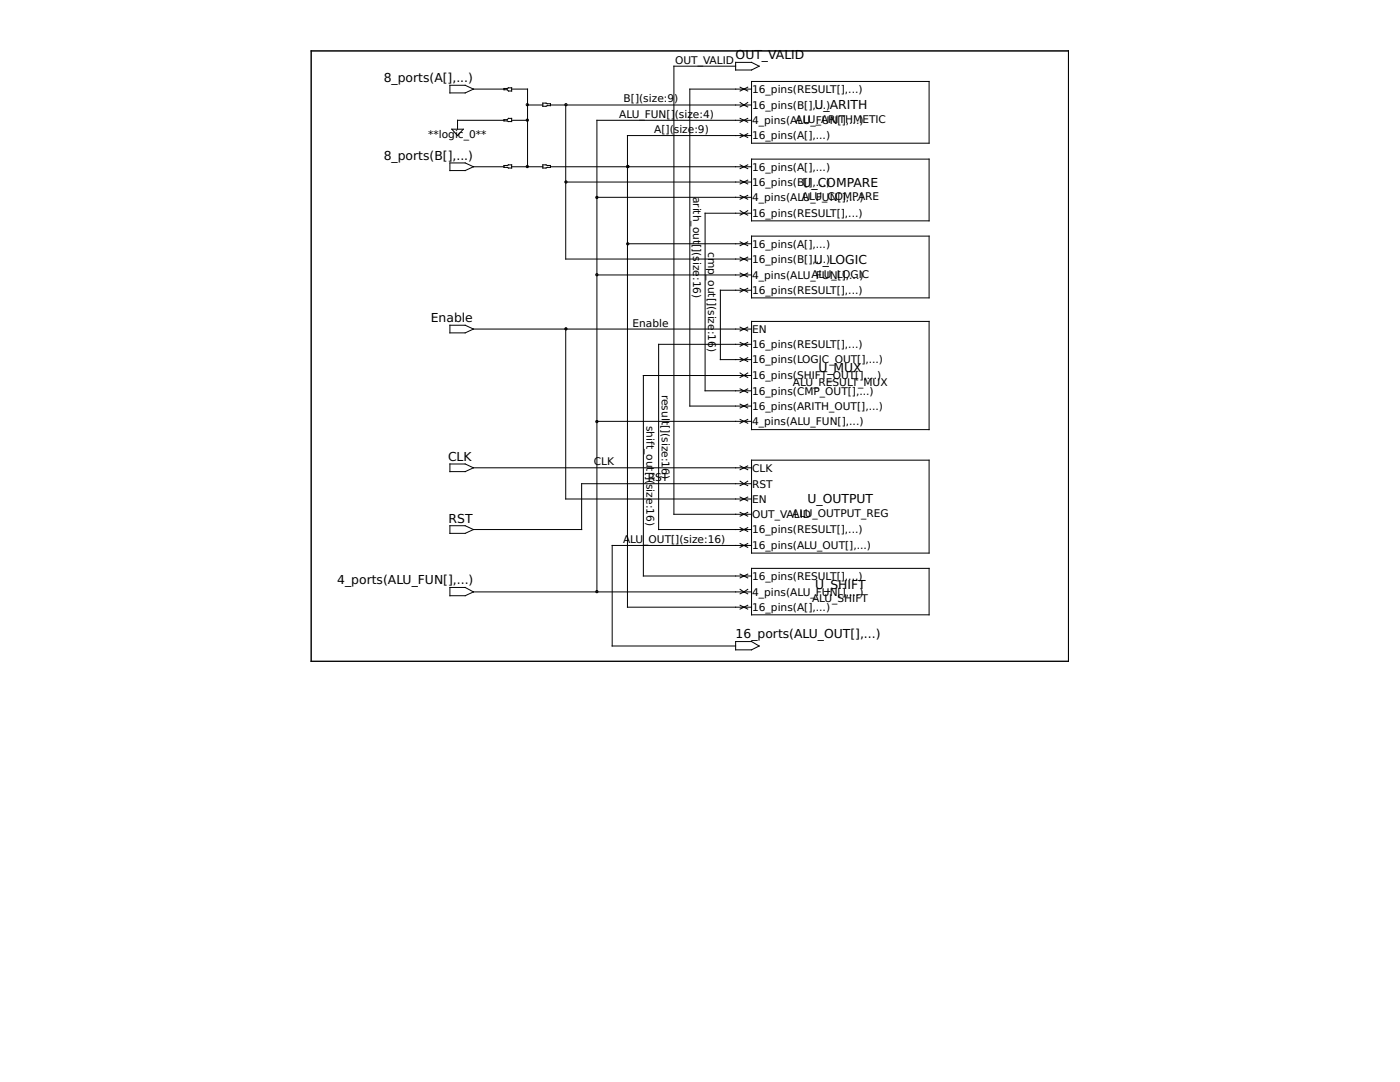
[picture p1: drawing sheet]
<svg xmlns="http://www.w3.org/2000/svg" width="279mm" height="216mm" viewBox="0 0 279 216" stroke-linecap="round" stroke-linejoin="round" font-family="sans-serif">
<g fill="none" stroke="#000" stroke-width=".2">
<path d="M62.1 10.2h151.1v121.8h-151.1zM89.8 17h3l1.7 .8-1.7 .7h-3zM94.5 17.8h6.1M100.6 17.7l1.5-.2v.7h-.6l-.3-.3h-.6zM102.1 17.8h3.2v15.5M146.8 13.2h-12.3v89.4h15.5M146.8 12.4h3.2l1.5 .8-1.5 .8h-3.2zM147.7 17.4l1.5 .8M149.2 17.4l-1.5 .8M150 16.3h35.4v12.3h-35.4zM150 17.8h-12.3v63.2h12.3M89.8 32.5h3l1.7 .8-1.7 .7h-3z"/>
<path d="M90.2 25.8h2.3l-1.2 1.3zM94.5 33.3h6.1M100.6 24h-9.3v1.8M100.6 23.9h.6l.3-.3h.6v.7l-1.5-.2zM100.6 33l1.5-.1v.6l-1.5-.1zM102.1 24h3.2M102.1 33.3h6.2M105.3 21h3M108.3 32.9l1.6 .1v.4l-1.6 .1zM108.3 20.6l1.6 .1v.4l-1.6 .1zM109.9 21h40.1M109.9 33.3h40.1"/>
<path d="M112.9 21v30.7h37.1M112.9 36.3h37.1M119.1 39.4h30.9M147.7 20.4l.8 .6M147.7 23.6l1.5 .8M147.7 26.7l1.5 .7M147.7 32.9l1.5 .8M147.7 35.9l1.5 .8M147.7 39l1.5 .8M148.5 21l.7 .3M148.5 21l-.8 .3M149.2 20.4l-.7 .6"/>
<path d="M149.2 23.6l-1.5 .8M149.2 26.7l-1.5 .7M149.2 32.9l-1.5 .8M149.2 35.9l-1.5 .8M149.2 39l-1.5 .8M150 31.7h35.4v12.4h-35.4zM150 27.1h-24.8v94.1h24.8M150 24h-30.9v94.1M119.1 54.9h30.9M125.2 48.6h24.8M147.7 48.3l1.5 .7M147.7 51.3l1.5 .8"/>
<path d="M147.7 54.5l1.5 .7M147.7 57.5l1.5 .8M147.7 42l.8 .5M148.5 42.5l.7 .4M148.5 42.5l-.8 .4M149.2 48.3l-1.5 .7M149.2 51.3l-1.5 .8M149.2 54.5l-1.5 .7M149.2 57.5l-1.5 .8M149.2 42l-.7 .5M150 47.1h35.4v12.3h-35.4zM150 42.5h-9.3v35.5h9.3"/>
<path d="M150 57.9h-6.2v13.9h6.2M89.8 64.9h3l1.7 .8-1.7 .7h-3zM94.5 65.7h55.5M112.9 65.7v33.9h37.1M147.7 65.3l1.5 .7M147.7 77.6l1.5 .8M147.7 68.3l1.5 .8M147.7 71.4l1.5 .7M147.7 74.4l.8 .5M148.5 74.9l.7 .4M148.5 74.9l-.8 .4M149.2 65.3l-1.5 .7"/>
<path d="M149.2 77.6l-1.5 .8M149.2 68.3l-1.5 .8M149.2 71.4l-1.5 .7M149.2 74.4l-.7 .5M150 64.1h35.4v21.6h-35.4zM150 74.9h-21.6v40h21.6M150 68.7h-18.6v37h18.6M89.8 92.6h3l1.7 .7-1.7 .8h-3zM94.5 93.3h55.5M119.1 84.1h30.9M147.7 93l1.5 .7M147.7 96l.8 .5"/>
<path d="M147.7 99.2l1.5 .7M147.7 80.6l1.5 .8M147.7 83.7l1.5 .8M148.5 96.5l.7 .4M148.5 96.5l-.8 .4M149.2 93l-1.5 .7M149.2 96l-.7 .5M149.2 99.2l-1.5 .7M149.2 80.6l-1.5 .8M149.2 83.7l-1.5 .8M150 91.8h35.4v18.6h-35.4zM150 96.5h-33.9v9.2h-21.6"/>
<path d="M89.8 104.9h3l1.7 .8-1.7 .7h-3zM89.8 117.2h3l1.7 .9-1.7 .8h-3zM94.5 118.1h55.5M147.7 102.2l1.5 .8M147.7 117.6l.8 .5M147.7 114.6l1.5 .7M147.7 105.3l1.5 .7M147.7 108.5l1.5 .7M148.5 118.1l.7 .4M148.5 118.1l-.8 .4M149.2 102.2l-1.5 .8M149.2 117.6l-.7 .5"/>
<path d="M149.2 114.6l-1.5 .7M149.2 105.3l-1.5 .7M149.2 108.5l-1.5 .7M150 113.4h35.4v9.3h-35.4zM150 108.8h-27.8v20.1h24.6M146.8 128h3.2l1.5 .9-1.5 .8h-3.2zM147.7 120.8l1.5 .7M149.2 120.8l-1.5 .7"/>
<circle cx="105.2" cy="24" r=".23"/>
<circle cx="105.2" cy="20.9" r=".23"/>
<circle cx="105.2" cy="33.2" r=".23"/>
<circle cx="112.9" cy="20.9" r=".23"/>
<circle cx="112.9" cy="36.3" r=".23"/>
<circle cx="119.1" cy="39.4" r=".23"/>
<circle cx="125.3" cy="33.2" r=".23"/>
<circle cx="119.1" cy="54.8" r=".23"/>
<circle cx="125.3" cy="48.7" r=".23"/>
<circle cx="119.1" cy="84.1" r=".23"/>
<circle cx="119.1" cy="118" r=".23"/>
</g>
<circle cx="112.9" cy="65.6" r=".23" fill="#000" stroke="#000" stroke-width=".2"/>
<g font-size="2.5">
<text x="146.8" y="11.8">OUT_VALID</text>
<text x="76.6" y="16.4">8_ports(A[],...)</text>
<text x="162.6" y="21.8">U_ARITH</text>
<text x="76.6" y="31.9">8_ports(B[],...)</text>
<text x="160.1" y="37.3">U_COMPARE</text>
<text x="162.4" y="52.7">U_LOGIC</text>
<text x="86" y="64.3">Enable</text>
<text x="163.3" y="74.3">U_MUX</text>
<text x="89.4" y="91.9">CLK</text>
<text x="161.2" y="100.5">U_OUTPUT</text>
<text x="89.5" y="104.3">RST</text>
<text x="67.3" y="116.6">4_ports(ALU_FUN[],...)</text>
<text x="162.7" y="117.5">U_SHIFT</text>
<text x="146.8" y="127.4">16_ports(ALU_OUT[],...)</text>
</g>
<g font-size="2.1">
<text x="134.7" y="12.7">OUT_VALID</text>
<text x="123.6" y="23.5">ALU_FUN[]</text>
<text x="124.5" y="20.4">B[](size:9</text>
<text x="134.5" y="20.4">)</text>
<text x="134.7" y="23.5">(siz</text>
<text x="138.3" y="23.5">e:4)</text>
<text x="150.1" y="21.7">16_pins(B[],...)</text>
<text x="150.1" y="18.5">16_pins(RESULT[],...)</text>
<text x="85.5" y="27.6">**logic_0**</text>
<text x="130.6" y="26.5">A[](size:9)</text>
<text x="150.1" y="24.8">4_pins(AALU_ARITHMETIC</text>
<text x="150.1" y="27.8">16_pins(A[],...)</text>
<text x="159.2" y="24.8">LU_FUN[],...)</text>
<text x="150.1" y="34">16_pins(A[],...)</text>
<text x="138.3" y="39.2" transform="rotate(90 138.3 39.2)">arith_out</text>
<text x="150.1" y="37.1">16_pins(B[],...)</text>
<text x="150.1" y="40.1">4_pins(ALALU_COMPARE</text>
<text x="160.2" y="40.1">U_FUN[],...)</text>
<text x="150.1" y="43.3">16_pins(RESULT[],...)</text>
<text x="138.3" y="48.7" transform="rotate(90 138.3 48.7)">[](s</text>
<text x="138.3" y="52.3" transform="rotate(90 138.3 52.3)">ize</text>
<text x="141.4" y="50.3" transform="rotate(90 141.4 50.3)">cmp_out[](size</text>
<text x="150.1" y="52.5">16_pins(B[],...)</text>
<text x="150.1" y="49.4">16_pins(A[],...)</text>
<text x="138.3" y="55.3" transform="rotate(90 138.3 55.3)">:16)</text>
<text x="150.1" y="55.6">4_pins(ALU_AFLUN[],...)</text>
<text x="150.1" y="58.7">16_pins(RESULT[],...)</text>
<text x="164.4" y="55.4">U_LOGIC</text>
<text x="126.2" y="65.2">Enable</text>
<text x="141.4" y="66" transform="rotate(90 141.4 66)">:16)</text>
<text x="150.1" y="69.5">16_pins(RESULT[],...)</text>
<text x="150.1" y="66.4">EN</text>
<text x="150.1" y="75.7">16_pins(SHIFT_OUT[],...)</text>
<text x="150.1" y="72.5">16_pins(LOGIC_OUT[],...)</text>
<text x="158.2" y="77">ALU_RESULT_MUX</text>
<text x="132.1" y="78.7" transform="rotate(90 132.1 78.7)">result[](size:1</text>
<text x="150.1" y="78.7">16_pins(CMP_OUT[],...)</text>
<text x="150.1" y="81.8">16_pins(ARITH_OUT[],...)</text>
<text x="129" y="85" transform="rotate(90 129 85)">shift_out[](</text>
<text x="150.1" y="84.8">4_pins(ALU_FUN[],...)</text>
<text x="118.5" y="92.8">CLK</text>
<text x="132.1" y="93.4" transform="rotate(90 132.1 93.4)">6)</text>
<text x="150.1" y="94.1">CLK</text>
<text x="129" y="96.6" transform="rotate(90 129 96.6)">size:16)</text>
<text x="129.3" y="96">RST</text>
<text x="150.1" y="97.3">RST</text>
<text x="150.1" y="100.3">EN</text>
<text x="150.1" y="106.4">16_pins(RESULT[],...)</text>
<text x="150.1" y="103.4">OUT_VAALU_OUTPUT_REG</text>
<text x="158.4" y="103.4">LID</text>
<text x="124.3" y="108.3">A</text>
<text x="125.8" y="108.3">LU_OUT[](size:16)</text>
<text x="150.1" y="109.6">16_pins(ALU_OUT[],...)</text>
<text x="150.1" y="118.9">4_pins(ALU_FUN[],...)</text>
<text x="150.1" y="115.7">16_pins(RESULT[],...)</text>
<text x="150.1" y="121.9">16_pins(A[],...)</text>
<text x="162.1" y="120.1">ALU_SHIFT</text>
</g>
</svg>
